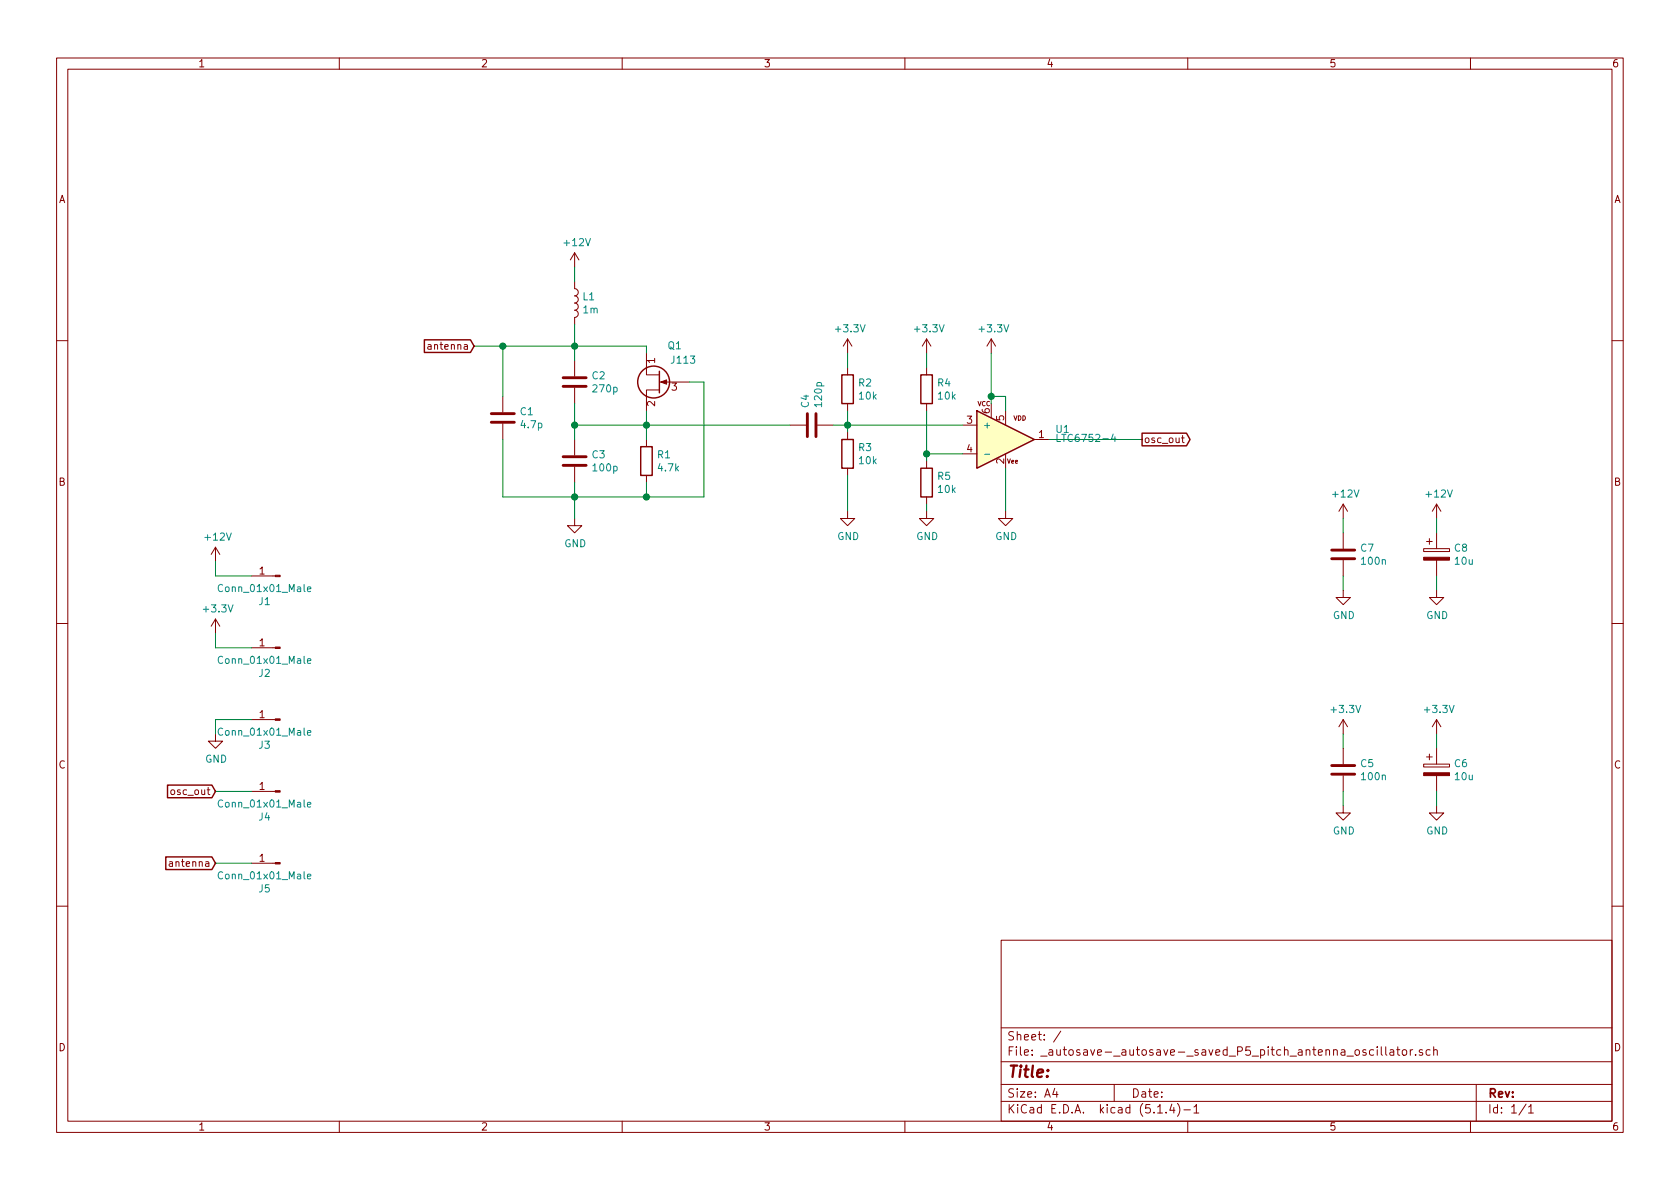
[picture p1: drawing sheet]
<svg xmlns="http://www.w3.org/2000/svg" width="297mm" height="210mm" viewBox="0 0 297 210" stroke-linecap="round" stroke-linejoin="round" font-family="sans-serif">
<g fill="none" stroke="#840000" stroke-width=".18">
<path d="M10 10.3h277v189.9h-277zM12 12.2h273v186.1h-273zM60 10.3v1.9M110 10.3v1.9M160 10.3v1.9M210 10.3v1.9M260 10.3v1.9M101.6 49.8v1.2a.63 .63 0 0 1 .6 .7 .63 .63 0 0 1-.6 .6 .63 .63 0 0 1 .6 .7 .63 .63 0 0 1-.6 .6 .63 .63 0 0 1 .6 .6 .63 .63 0 0 1-.6 .7 .63 .63 0 0 1 .6 .6 .63 .63 0 0 1-.6 .6v1.3M101.6 44.7v2.5M101.6 44.7l-.8 1.3M101.6 44.7l.8 1.3M149.9 59.9v2.6"/>
<path d="M149.9 59.9l-.8 1.3M149.9 59.9l.7 1.3M163.8 59.9v2.6M163.8 59.9l-.7 1.3M163.8 59.9l.8 1.3M175.3 59.9v2.6M175.3 59.9l-.8 1.3M175.3 59.9l.7 1.3M10 60.2h2M75.7 61h.5v.8M76.2 61.2l-.4 .1-.2 .2 .1 .2h.5M88.9 70.1v2.8"/>
<path d="M88.9 74.9v2.8M101.6 63.7v2.8M101.6 68.6v2.8M101.6 77.7v2.8M114.3 62.5v3.8h2.3M114.3 77.7v1.3M116.6 69h-2.3v3.6M116.6 67.6h5.3M139.7 75.2h2.8M144.5 75.2h2.8M149.9 65v1.3M149.9 71.4v1.2"/>
<path d="M149.9 76.4v1.3M163.8 65v1.3M163.8 71.4v1.2M170.2 75.2h2.5M175.3 71.4v2.5M177.8 72.6v2.6M182.9 77.7h2.5M208.9 77.4h.5M209.1 77v1.1l.3 .2M285 60.2h2M38.1 96.8l-.8 1.2M38.1 96.8v2.5"/>
<path d="M38.1 96.8l.8 1.2M101.6 91.7v1.3h1.3l-1.3 1.2-1.3-1.2h1.3M101.6 82.5v2.8M114.3 84.1v1.2M149.9 90.4v1.3h1.2l-1.2 1.3-1.3-1.3h1.3M149.9 82.8v1.3M163.8 90.4v1.3h1.3l-1.3 1.3-1.2-1.3h1.2M163.8 81.5v1.3M163.8 87.9v1.2M170.2 80.3h2.5M177.8 90.4v1.3h1.3l-1.3 1.3-1.3-1.3h1.3M177.8 80.3v2.5"/>
<path d="M237.5 89.1v2.6M237.5 94.2v2.8M237.5 99.1v2.7M237.5 89.1l-.8 1.3M237.5 89.1l.8 1.3M251.7 97h4.6v.5h-4.6zM252.2 95.8h1M252.7 95.2v1.1M254 89.1v2.6M254 94.2v2.8M254 99.1v2.7M254 89.1l-.8 1.3"/>
<path d="M254 89.1l.8 1.3M10 110.3h2M38.1 109.5v2.5M38.1 109.5l-.8 1.2M38.1 109.5l.8 1.2M44.4 101.8h4.3M44.4 114.5h4.3M237.5 104.4v1.3h1.3l-1.3 1.2-1.3-1.2h1.3M254 104.4v1.3h1.3l-1.3 1.2-1.3-1.2h1.3M285 110.3h2M38.1 129.8v1.3h1.3l-1.3 1.2-1.3-1.2h1.3M44.4 127.2h4.3"/>
<path d="M44.4 139.9h4.3M237.5 127.2l-.8 1.3M237.5 127.2v2.6M237.5 132.3v2.8M237.5 137.2v2.7M237.5 127.2l.8 1.3M251.7 135.1h4.6v.5h-4.6zM252.2 133.9h1M252.7 133.3v1.1M254 127.2v2.6M254 132.3v2.8M254 137.2v2.7"/>
<path d="M254 127.2l-.8 1.3M254 127.2l.8 1.3M30 152.4h.5v.8M30.5 152.7h-.4l-.2 .2 .1 .3h.5M44.4 152.6h4.3M237.5 142.5v1.3h1.3l-1.3 1.2-1.3-1.2h1.3M254 142.5v1.3h1.3l-1.3 1.2-1.3-1.2h1.3M10 160.2h2M177 166.3h108v32h-108zM285 160.2h2M60 198.3v1.9M110 198.3v1.9"/>
<path d="M160 198.3v1.9M177 194.8h108M177 191.8h108M177 187.8h108M177 181.8h108M186.5 192.5l-.4 1h1M186.8 193v1M187.6 182.3l-1.3 2M197 191.8v3M204.7 196.8h.8M206.2 196.7v.1M207.2 195.2l-.4 1.1h.9"/>
<path d="M207.5 195.8v1M208.2 195.1a1.71 1.71 0 0 1 0 2.3M209.3 196.3h1.2M210 198.3v1.9M211.1 195.8l.4-.5v1.5M211.1 196.8h.9M242.9 185.7l-.5-.1-.3 .3 .1 .6 .2 .1 .5-.1M243.5 185.1v.2M243.5 185.6v1M244.2 185.1v1.3l.2 .2M245 185.1v1.3l.2 .2M245.8 185.7h.6v.9"/>
<path d="M246.4 186h-.5a.29 .29 0 0 0-.2 .3 .29 .29 0 0 0 .2 .3l.5-.1M246.9 185.6h.6M247.1 185.1v1.3l.4 .2M248 185.7l.2-.1 .4 .1v.8l-.2 .1-.4-.1zM249.4 185.6v1M249.8 185.6l-.4 .3M250.3 186.5v.1M251.5 185.7l-.4-.1-.2 .2 .1 .2 .5 .2v.3h-.6M252.9 185.7l-.5-.1-.3 .3 .2 .6h.6M253.5 185.7l.2-.1 .4 .1v.9M253.5 185.1v1.5M260 198.3v1.9"/>
<path d="M261 191.8v6.5M269.8 195.2l-1.2 2M270.3 195.8l.4-.5v1.5M270.3 196.8h.8"/>
</g>
<g fill="#840000" stroke="#840000" stroke-width=".18">
<path d="M48.7 101.7h.8v.3h-.8z"/>
<path d="M48.7 152.5h.8v.3h-.8z"/>
<path d="M48.7 127.1h.8v.3h-.8z"/>
<path d="M48.7 114.4h.8v.3h-.8z"/>
<path d="M251.7 136.6h4.6v.6h-4.6z"/>
<path d="M48.7 139.8h.8v.3h-.8z"/>
<path d="M116.8 67.6l1.1-.4v.7z"/>
<path d="M251.7 98.5h4.6v.6h-4.6z"/>
</g>
<path d="M186.9 76.8v1.3h.6M196.8 76.8l-.3 .8h.8M197.1 77.2v.9M174.1 80.3h.9M54.4 104.2l.6-.1-.1-.3h-.4l-.1 .2v.6h.5M54.4 116.9l.6-.1-.1-.3h-.4l-.1 .2v.6h.5M54.4 129.6l.6-.1-.1-.3h-.4l-.1 .2v.6h.5M54.4 155l.6-.1-.1-.3h-.4l-.1 .2v.6h.5M54.4 142.3l.6-.1-.1-.3h-.4l-.1 .2v.6h.5" fill="none" stroke="#008484" stroke-width=".18"/>
<path d="M86.9 74.7h4M86.9 73.1h4M99.6 68.3h4M99.6 66.8h4M142.7 73.1v4.1M144.3 73.1v4.1M99.6 82.3h4M99.6 80.8h4M235.5 98.8h4M235.5 97.3h4M235.5 136.9h4M235.5 135.4h4" fill="none" stroke="#840000" stroke-width=".51"/>
<g fill="none" stroke="#840000" stroke-width=".25">
<path d="M75 60.1h8.2l.6 1.1-.6 1.1h-8.2zM113.3 79h2v5.1h-2zM116.6 65.7v3.8M148.8 77.7h2.1v5.1h-2.1zM148.8 66.3h2.1v5.1h-2.1zM162.8 66.3h2v5.1h-2zM172.7 72.6l10.2 5.1-10.2 5.1zM201.9 76.6h7.9l.6 1.1-.6 1.1h-7.9zM162.8 82.8h2v5.1h-2zM29.6 138.8h7.9l.6 1.1-.6 1.2h-7.9zM29.3 151.5h8.2l.6 1.1-.6 1.2h-8.2z"/>
<circle cx="115.6" cy="67.6" r="2.82"/>
</g>
<path d="M172.7 72.6l10.2 5.1-10.2 5.1z" fill="#ffffc2" stroke="#ffffc2" stroke-width=".18"/>
<g fill="none" stroke="#008400" stroke-width=".18">
<path d="M101.6 47.2v2.6M101.6 57.4v6.3M83.8 61.2h30.5v1.3M88.9 61.2v8.9M101.6 75.2h38.1M101.6 71.4v6.3M114.3 72.6v5.1M121.9 67.6h2.6v20.3h-35.6v-10.2M147.3 75.2h22.9M149.9 62.5v2.5M149.9 72.6v3.8M163.8 62.5v2.5"/>
<path d="M163.8 72.6v8.9M175.3 62.5v8.9M175.3 70.1h2.5v2.5M185.4 77.7h16.5M38.1 99.3v2.5h6.3M101.6 85.3v6.4M114.3 85.3v2.6M149.9 84.1v6.3M163.8 89.1v1.3M163.8 80.3h6.4M177.8 82.8v7.6M237.5 91.7v2.5"/>
<path d="M254 91.7v2.5M38.1 112v2.5h6.3M237.5 101.8v2.6M254 101.8v2.6M38.1 139.9h6.3M44.4 127.2h-6.3v2.6M237.5 129.8v2.5M237.5 139.9v2.6M254 129.8v2.5M254 139.9v2.6M38.1 152.6h6.3"/>
</g>
<g fill="#008400" stroke="#008400" stroke-width=".25">
<circle cx="88.9" cy="61.2" r=".51"/>
<circle cx="175.3" cy="70.1" r=".51"/>
<circle cx="149.9" cy="75.2" r=".51"/>
<circle cx="101.6" cy="75.2" r=".51"/>
<circle cx="101.6" cy="61.2" r=".51"/>
<circle cx="101.6" cy="87.9" r=".51"/>
<circle cx="114.3" cy="87.9" r=".51"/>
<circle cx="163.8" cy="80.3" r=".51"/>
<circle cx="114.3" cy="75.2" r=".51"/>
</g>
<text font-size="2.8" fill="#840000" x="178" y="190.5">Title:</text>
<g font-size="2.1" fill="#840000">
<text x="178" y="184">Sheet: /</text>
<text x="178" y="186.7">File: _autosave-_autosave-_saved_P5_pitch_antenna_oscillator.sch</text>
<text x="178" y="196.9">KiCad E.D.A. kicad (5.1.4)-1</text>
<text x="178" y="194.1">Size: A4</text>
<text x="200" y="194.1">Date:</text>
<text x="263" y="194.1">Rev:</text>
<text x="263" y="196.9">Id: 1/1</text>
</g>
<g font-size="1.8" fill="#840000">
<text x="35" y="11.9">1</text>
<text x="85" y="11.9">2</text>
<text x="135" y="11.9">3</text>
<text x="185" y="11.9">4</text>
<text x="235" y="11.9">5</text>
<text x="285" y="11.9">6</text>
<text x="10.4" y="35.9">A</text>
<text x="285.4" y="35.9">A</text>
<text x="76.3" y="61.8">antenna</text>
<text x="115.8" y="64.2" transform="rotate(-90 115.8 64.2)">1</text>
<text x="115.8" y="71.9" transform="rotate(-90 115.8 71.9)">2</text>
<text x="118.8" y="69.1">3</text>
<text x="171" y="74.9">3</text>
<text x="175" y="73.1" transform="rotate(-90 175 73.1)">6</text>
<text x="177.5" y="74.4" transform="rotate(-90 177.5 74.4)">5</text>
<text x="183.7" y="77.5">1</text>
<text x="171" y="80">4</text>
<text x="177.5" y="82" transform="rotate(-90 177.5 82)">2</text>
<text x="202.2" y="78.4">osc_out</text>
<text x="10.4" y="85.9">B</text>
<text x="285.4" y="85.9">B</text>
<text x="45.9" y="101.6">1</text>
<text x="45.9" y="114.3">1</text>
<text x="45.9" y="127">1</text>
<text x="10.4" y="135.9">C</text>
<text x="285.4" y="135.9">C</text>
<text x="30.5" y="140.6">osc_out</text>
<text x="45.9" y="139.7">1</text>
<text x="30.5" y="153.3">antenna</text>
<text x="45.9" y="152.4">1</text>
<text x="10.4" y="185.9">D</text>
<text x="285.4" y="185.9">D</text>
<text x="35" y="199.9">1</text>
<text x="85" y="199.9">2</text>
<text x="135" y="199.9">3</text>
<text x="185" y="199.9">4</text>
<text x="235" y="199.9">5</text>
<text x="285" y="199.9">6</text>
</g>
<g font-size="1.8" fill="#008484">
<text x="99.9" y="43.5">+12V</text>
<text x="103.1" y="53.1">L1</text>
<text x="103.2" y="55.4">1m</text>
<text x="147.9" y="58.8">+3.3V</text>
<text x="161.9" y="58.8">+3.3V</text>
<text x="173.3" y="58.8">+3.3V</text>
<text x="118.1" y="61.8">Q1</text>
<text x="118.8" y="64.3">J113</text>
<text x="104.7" y="67.1">C2</text>
<text x="105" y="69.4">270p</text>
<text x="145.3" y="71.8" transform="rotate(-90 145.3 71.8)">120p</text>
<text x="151.8" y="68.3">R2</text>
<text x="152" y="70.7">10k</text>
<text x="165.8" y="68.3">R4</text>
<text x="165.9" y="70.7">10k</text>
<text x="92" y="73.4">C1</text>
<text x="92.2" y="75.7">4.7p</text>
<text x="143" y="72.1" transform="rotate(-90 143 72.1)">C4</text>
<text x="186.8" y="76.5">U1</text>
<text x="104.7" y="81">C3</text>
<text x="105" y="83.4">100p</text>
<text x="116.3" y="81">R1</text>
<text x="116.5" y="83.4">4.7k</text>
<text x="151.8" y="79.8">R3</text>
<text x="152" y="82.1">10k</text>
<text x="187.6" y="78.2">LTC6752-4</text>
<text x="165.8" y="84.9">R5</text>
<text x="165.9" y="87.2">10k</text>
<text x="235.8" y="88">+12V</text>
<text x="252.3" y="88">+12V</text>
<text x="36.4" y="95.6">+12V</text>
<text x="148" y="95.5">GND</text>
<text x="162" y="95.5">GND</text>
<text x="176" y="95.5">GND</text>
<text x="99.8" y="96.8">GND</text>
<text x="240.6" y="97.6">C7</text>
<text x="240.9" y="99.9">100n</text>
<text x="257.2" y="97.6">C8</text>
<text x="257.3" y="99.9">10u</text>
<text x="39.1" y="104.7">Conn_01x01_Male</text>
<text x="45.8" y="107">J1</text>
<text x="36.1" y="108.3">+3.3V</text>
<text x="235.7" y="109.5">GND</text>
<text x="252.2" y="109.5">GND</text>
<text x="39.1" y="117.4">Conn_01x01_Male</text>
<text x="45.8" y="119.7">J2</text>
<text x="39.1" y="130.1">Conn_01x01_Male</text>
<text x="235.5" y="126.1">+3.3V</text>
<text x="252" y="126.1">+3.3V</text>
<text x="36.3" y="134.9">GND</text>
<text x="45.8" y="132.4">J3</text>
<text x="240.6" y="135.7">C5</text>
<text x="240.9" y="138">100n</text>
<text x="257.2" y="135.7">C6</text>
<text x="257.3" y="138">10u</text>
<text x="39.1" y="142.8">Conn_01x01_Male</text>
<text x="45.8" y="145.1">J4</text>
<text x="235.7" y="147.6">GND</text>
<text x="252.2" y="147.6">GND</text>
<text x="39.1" y="155.5">Conn_01x01_Male</text>
<text x="45.8" y="157.8">J5</text>
</g>
<text font-size="1.7" fill="#008484" x="173.7" y="75.8">+</text>
<g font-size="1.1" fill="#840000">
<text x="172.8" y="71.8">VCC</text>
<text x="179.2" y="74.3">VDD</text>
<text x="178.1" y="82">Vee</text>
</g>
</svg>
